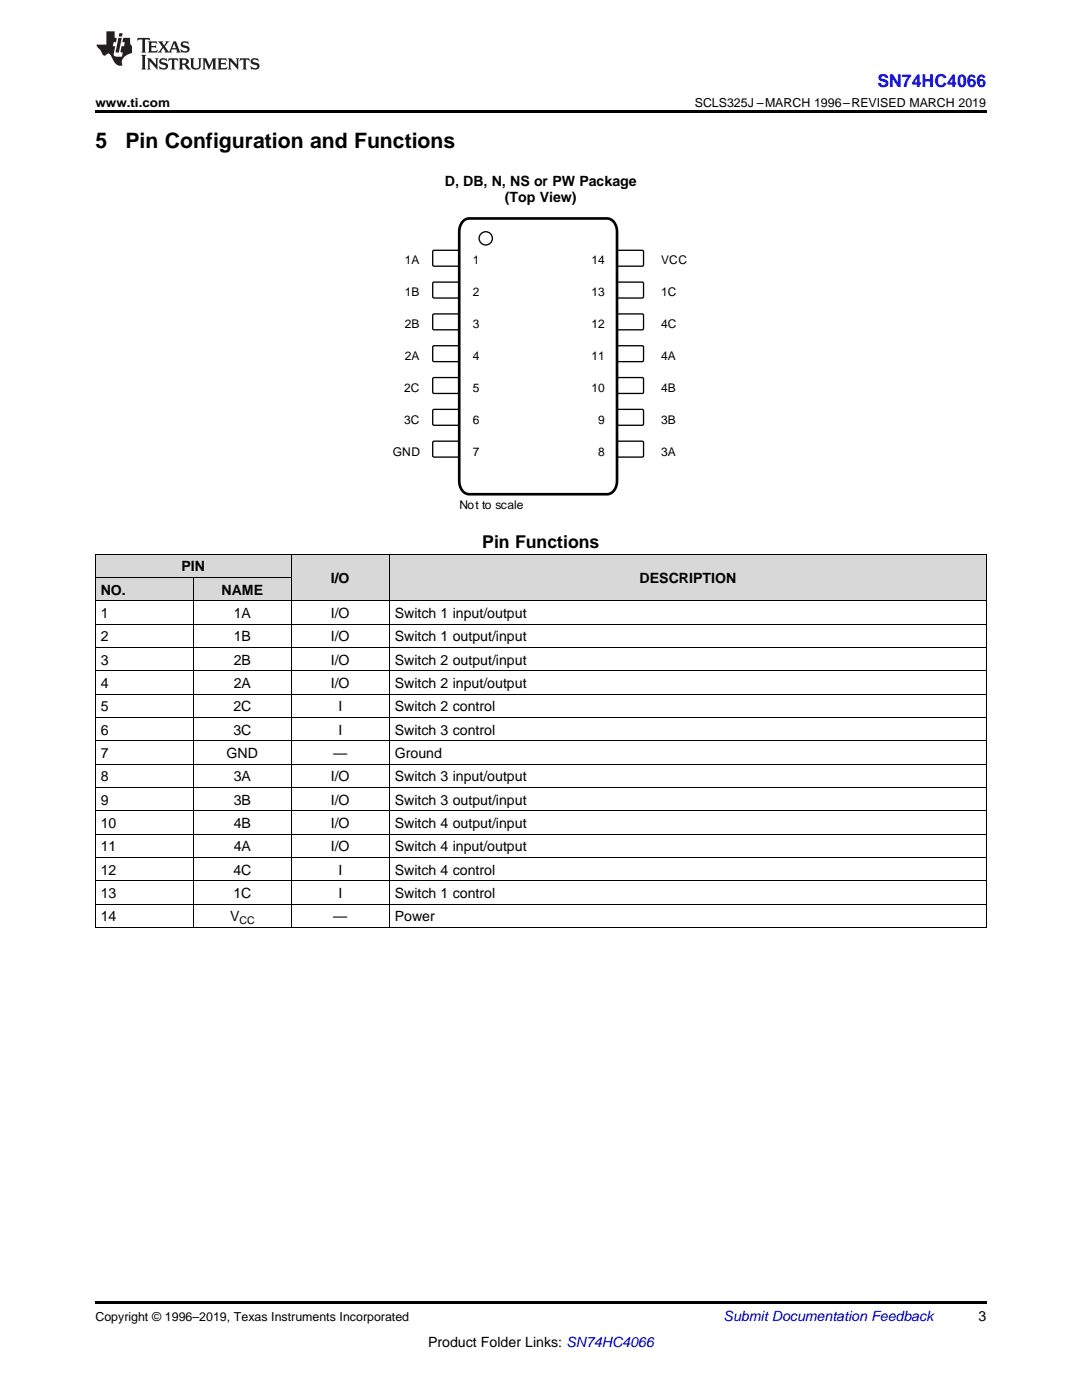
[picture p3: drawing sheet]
<svg xmlns="http://www.w3.org/2000/svg" width="216mm" height="279mm" viewBox="0 0 216 279" stroke-linecap="round" stroke-linejoin="round" font-family="sans-serif">
<g fill="#d8d8d8">
<path d="M58.1 110.6h19.6v9.3h-19.6z"/>
<path d="M77.7 110.6h119.1v9.3h-119.1z"/>
<path d="M19 115.3h19.6v4.6h-19.6z"/>
<path d="M38.6 115.3h19.5v4.6h-19.5z"/>
<path d="M19 110.6h19.6v4.7h-19.6z"/>
<path d="M38.6 110.6h19.5v4.7h-19.5z"/>
</g>
<path d="M19 185.1h.2zM58 185.1h.1zM77.6 185.1h.1zM196.7 185.1h.1zM19 259.7h177.8v.5h-177.8z" fill="#000"/>
<g fill="none" stroke="#000" stroke-width=".2">
<path d="M19 110.6h177.8v74.5M19 119.9h177.8M19 115.2h39.1M19.1 110.6v74.5M38.5 115.3v69.8M58.1 110.6v74.5M77.7 110.6v74.5M19 138.5h177.8M19 133.9h177.8M19 129.2h177.8M19 124.5h177.8M19 157.1h177.8"/>
<path d="M19 152.5h177.8M19 147.8h177.8M19 143.2h177.8M19 175.8h177.8M19 171.1h177.8M19 166.5h177.8M19 161.8h177.8M19 185.1h177.8M19 180.4h177.8"/>
</g>
<path d="M86.5 50h5l.1 .2v2.8l-.2 .1h-4.9l-.2-.2v-2.7z" fill-rule="evenodd" fill="#fff"/>
<path d="M86.5 50h5l.1 .2v2.8l-.2 .1h-4.9l-.2-.2v-2.7z" fill="none" stroke="#000" stroke-width=".26"/>
<path d="M123.2 50.1l.2-.2 4.9 .1 .1 .2v2.8l-.3 .1h-4.8l-.2-.2z" fill-rule="evenodd" fill="#fff"/>
<path d="M123.2 50.1l.2-.2 4.9 .1 .1 .2v2.8l-.3 .1h-4.8l-.2-.2z" fill="none" stroke="#000" stroke-width=".26"/>
<path d="M86.5 56.3h5l.1 .3v2.7l-.2 .2-4.9-.1-.2-.2v-2.6z" fill-rule="evenodd" fill="#fff"/>
<path d="M86.5 56.3h5l.1 .3v2.7l-.2 .2-4.9-.1-.2-.2v-2.6z" fill="none" stroke="#000" stroke-width=".26"/>
<path d="M123.2 56.4l.2-.1h4.9l.1 .3v2.7l-.3 .2-4.8-.1-.2-.2z" fill-rule="evenodd" fill="#fff"/>
<path d="M123.2 56.4l.2-.1h4.9l.1 .3v2.7l-.3 .2-4.8-.1-.2-.2z" fill="none" stroke="#000" stroke-width=".26"/>
<path d="M86.5 62.7h5l.1 .2v2.8l-.2 .1h-4.9l-.2-.2v-2.7z" fill-rule="evenodd" fill="#fff"/>
<path d="M86.5 62.7h5l.1 .2v2.8l-.2 .1h-4.9l-.2-.2v-2.7z" fill="none" stroke="#000" stroke-width=".26"/>
<path d="M123.2 62.8l.2-.2 4.9 .1 .1 .2v2.8l-.3 .1h-4.8l-.2-.2z" fill-rule="evenodd" fill="#fff"/>
<path d="M123.2 62.8l.2-.2 4.9 .1 .1 .2v2.8l-.3 .1h-4.8l-.2-.2z" fill="none" stroke="#000" stroke-width=".26"/>
<path d="M86.4 69.1l.2-.1h4.9l.1 .3v2.7l-.2 .2-4.9-.1-.2-.2z" fill-rule="evenodd" fill="#fff"/>
<path d="M86.4 69.1l.2-.1h4.9l.1 .3v2.7l-.2 .2-4.9-.1-.2-.2z" fill="none" stroke="#000" stroke-width=".26"/>
<path d="M123.2 69.1l.2-.1h4.9l.1 .3v2.7l-.3 .2-4.8-.1-.2-.2z" fill-rule="evenodd" fill="#fff"/>
<path d="M123.2 69.1l.2-.1h4.9l.1 .3v2.7l-.3 .2-4.8-.1-.2-.2z" fill="none" stroke="#000" stroke-width=".26"/>
<path d="M86.4 75.5l.2-.2 4.9 .1 .1 .2v2.8l-.2 .1h-4.9l-.2-.2z" fill-rule="evenodd" fill="#fff"/>
<path d="M86.4 75.5l.2-.2 4.9 .1 .1 .2v2.8l-.2 .1h-4.9l-.2-.2z" fill="none" stroke="#000" stroke-width=".26"/>
<path d="M123.2 75.5l.2-.2 4.9 .1 .1 .2v2.8l-.3 .1h-4.8l-.2-.2z" fill-rule="evenodd" fill="#fff"/>
<path d="M123.2 75.5l.2-.2 4.9 .1 .1 .2v2.8l-.3 .1h-4.8l-.2-.2z" fill="none" stroke="#000" stroke-width=".26"/>
<path d="M86.4 81.8l.2-.1h4.9l.1 .3v2.7l-.2 .2-4.9-.1-.2-.2z" fill-rule="evenodd" fill="#fff"/>
<path d="M86.4 81.8l.2-.1h4.9l.1 .3v2.7l-.2 .2-4.9-.1-.2-.2z" fill="none" stroke="#000" stroke-width=".26"/>
<path d="M123.2 81.8l.2-.1h4.9l.1 .3v2.7l-.3 .2-4.8-.1-.2-.2z" fill-rule="evenodd" fill="#fff"/>
<path d="M123.2 81.8l.2-.1h4.9l.1 .3v2.7l-.3 .2-4.8-.1-.2-.2z" fill="none" stroke="#000" stroke-width=".26"/>
<path d="M86.4 88.2l.2-.2 4.9 .1 .1 .2v2.8l-.2 .1h-4.9l-.2-.2z" fill-rule="evenodd" fill="#fff"/>
<path d="M86.4 88.2l.2-.2 4.9 .1 .1 .2v2.8l-.2 .1h-4.9l-.2-.2z" fill="none" stroke="#000" stroke-width=".26"/>
<path d="M123.2 88.2l.2-.2 4.9 .1 .1 .2v2.8l-.3 .1h-4.8l-.2-.2z" fill-rule="evenodd" fill="#fff"/>
<g fill="none" stroke="#000" stroke-width=".26">
<path d="M123.2 88.2l.2-.2 4.9 .1 .1 .2v2.8l-.3 .1h-4.8l-.2-.2z"/>
<circle cx="96.9" cy="47.6" r="1.32"/>
</g>
<path d="M92.4 44.2l.7-.5 .5-.1h27.6a2.33 2.33 0 0 1 1.9 2.6v49.8a2.44 2.44 0 0 1-1.9 2.6h-27.6a2.33 2.33 0 0 1-2-2.6v-49.8a3.1 3.1 0 0 1 .8-2z" fill="none" stroke="#000" stroke-width=".53"/>
<path d="M19 22h177.8v.5h-177.8z" fill="#000"/>
<g fill="#231f20">
<path d="M27.5 7.6l-.1 .5 .4-.2h.6v.1v2.1l-.2 .4h1l-.3-.4v-2.1l.1-.1h.5l.5 .2-.2-.5zM29.5 8.3l.2 .3v1.5l-.2 .4h1.8l.2-.6a1.04 1.04 0 0 1-1.3 .2v-.7h.6l.3 .2v-.6l-.3 .2h-.6v-.6l.8-.1 .4 .3-.2-.5zM31.5 8.3l.9 1.1-.9 1.1h.8l-.2-.2 .5-.7 .4 .7-.2 .2h1.5l-.1-.2 .1-.4h.9l.1 .4-.2 .2h1l-.3-.3-.7-1.9h-.5l-.9 2-.8-1 .9-1h-.8l.1 .3-.3 .5-.4-.6 .2-.2zM34.7 8.6l.4 1h-.7zM36.3 8.4a.63 .63 0 0 0-.2 .7 .63 .63 0 0 0 .6 .4l.6 .2 .1 .2a.75 .75 0 0 1-.7 .4 .75 .75 0 0 1-.6-.5l.1 .7 .1-.1a1.11 1.11 0 0 0 1.5-.6 1.13 1.13 0 0 0-1.2-.8l-.1-.4a1.04 1.04 0 0 1 1.2 .2l-.2-.5-.1 .1-.5-.2zM28.2 10.9l.2 .4v2.2l-.2 .4h1l-.3-.4v-2.2l.3-.4zM29.3 11.6l.3 .4v1.5l-.3 .4h.8l-.2-.4v-1.3l1.5 1.7v-1.9l.2-.4h-.7l.2 .4v.9l-1.1-1.3zM32 11.8a.62 .62 0 0 0-.2 .7 .62 .62 0 0 0 .6 .4l.6 .1 .1 .3a.76 .76 0 0 1-.7 .3 .76 .76 0 0 1-.6-.4l.1 .7 .1-.1a1.11 1.11 0 0 0 1.5-.6 1.13 1.13 0 0 0-1.2-.8l-.1-.4a1.04 1.04 0 0 1 1.2 .2l-.2-.6-.1 .1-.5-.1zM33.7 11.6l-.2 .6a.61 .61 0 0 1 .8-.3v1.6l-.2 .4h.9l-.2-.4v-1.6a.63 .63 0 0 1 .8 .3l-.2-.6zM35.6 11.6l.3 .4v1.5l-.3 .4h1l-.2-.2v-.8l.5 .2a.76 .76 0 0 0 1.2 .7l-1-1a.58 .58 0 0 0 .6-.5 .58 .58 0 0 0-.5-.6zM36.4 11.9h.1a.45 .45 0 0 1 .5 .1 .45 .45 0 0 1 .1 .5l-.7 .2zM37.9 11.6l.2 .2a2.17 2.17 0 0 0 .3 1.9 .99 .99 0 0 0 1.6-.6v-1.1l.2-.4h-.7l.2 .2a1.92 1.92 0 0 1-.2 1.8 .6 .6 0 0 1-.9-.5v-1.1l.2-.4zM40.4 11.6l.2 .4v1.5l-.2 .4h.7l-.2-.4v-1.4l.8 1.8 .8-1.8v1.4l-.2 .4h.9l-.2-.4v-1.5l.2-.4h-.8l-.6 1.5-.6-1.5zM43.4 11.6l.2 .4v1.5l-.2 .4h1.8l.2-.6a1.04 1.04 0 0 1-1.3 .1v-.6h.5l.4 .2v-.6l-.4 .2h-.5v-.7h.8l.3 .3-.1-.6zM45.5 11.6l.2 .4v1.5l-.2 .4h.7l-.2-.4v-1.3l1.5 1.7v-1.9l.2-.4h-.7l.2 .4v.9l-1.1-1.3zM47.9 11.6l-.1 .6a.61 .61 0 0 1 .8-.3v1.6l-.3 .4h1l-.3-.4 .1-1.6a.63 .63 0 0 1 .7 .3l-.1-.6zM50.2 11.8a.62 .62 0 0 0-.2 .7 .62 .62 0 0 0 .6 .4l.6 .1 .2 .3a.76 .76 0 0 1-.8 .3 .76 .76 0 0 1-.6-.4l.1 .7 .2-.1a1.11 1.11 0 0 0 1.5-.6 1.13 1.13 0 0 0-1.3-.8l-.1-.4a1.04 1.04 0 0 1 1.2 .2l-.1-.6-.2 .1-.5-.1z"/>
<path d="M21.2 6.3v2.6h-1.9l.1 .4 .7 .9a.91 .91 0 0 0 1 .8 .56 .56 0 0 1 .5-.3 .56 .56 0 0 1 .5 .3l.4 .8a1.53 1.53 0 0 0 1.9 1.2 1.54 1.54 0 0 1 1-2.1l.9-.3v-1.4a1.52 1.52 0 0 1-.3-1.6h-1.4l-.2 .8h.5l-.2 .8h-.4l-.2 1v.2l.4 .1-.2 .8a1.93 1.93 0 0 1-1.6-.3l.3-1.8h-.5l.2-.8h.4l.2-.8h-.4v-1.3zM23.6 7.6l-.6 2.9h.7l.6-2.9zM23.8 6.6l-.1 .7h.6l.2-.7z"/>
</g>
<g font-size="4.2">
<text x="19" y="29.6">5</text>
<text x="25" y="29.6">Pin Configuration and Functions</text>
</g>
<text font-size="3.5" fill="#00f" x="175.1" y="17.3">SN74HC4066</text>
<text font-size="3.5" x="96.2" y="109.4">Pin Functions</text>
<g font-size="2.8">
<text x="88.8" y="37">D, DB, N, NS or PW Package</text>
<text x="100.8" y="40.2">(Top View)</text>
<text x="20.1" y="118.7">NO.</text>
<text x="36.2" y="114">PIN</text>
<text x="44.2" y="118.7">NAME</text>
<text x="66" y="116.3">I/O</text>
<text x="127.6" y="116.3">DESCRIPTION</text>
<text x="20.1" y="123.3">1</text>
<text x="46.6" y="123.3">1A</text>
<text x="66" y="123.3">I/O</text>
<text x="78.8" y="123.3">Switch 1 input/output</text>
<text x="20.1" y="128">2</text>
<text x="46.6" y="128">1B</text>
<text x="66" y="128">I/O</text>
<text x="78.8" y="128">Switch 1 output/input</text>
<text x="20.1" y="132.6">3</text>
<text x="20.1" y="137.3">4</text>
<text x="46.6" y="132.6">2B</text>
<text x="46.6" y="137.3">2A</text>
<text x="66" y="132.6">I/O</text>
<text x="66" y="137.3">I/O</text>
<text x="78.8" y="132.6">Switch 2 output/input</text>
<text x="78.8" y="137.3">Switch 2 input/output</text>
<text x="20.1" y="142">5</text>
<text x="46.6" y="142">2C</text>
<text x="67.5" y="142">I</text>
<text x="78.8" y="142">Switch 2 control</text>
<text x="20.1" y="146.6">6</text>
<text x="46.6" y="146.6">3C</text>
<text x="67.5" y="146.6">I</text>
<text x="78.8" y="146.6">Switch 3 control</text>
<text x="20.1" y="151.3">7</text>
<text x="20.1" y="155.9">8</text>
<text x="45.2" y="151.3">GND</text>
<text x="46.6" y="155.9">3A</text>
<text x="66" y="155.9">I/O</text>
<text x="66.5" y="151.3">—</text>
<text x="78.8" y="151.3">Ground</text>
<text x="78.8" y="155.9">Switch 3 input/output</text>
<text x="20.1" y="160.6">9</text>
<text x="46.6" y="160.6">3B</text>
<text x="66" y="160.6">I/O</text>
<text x="78.8" y="160.6">Switch 3 output/input</text>
<text x="20.1" y="165.2">10</text>
<text x="46.6" y="165.2">4B</text>
<text x="66" y="165.2">I/O</text>
<text x="78.8" y="165.2">Switch 4 output/input</text>
<text x="20.1" y="169.9">11</text>
<text x="46.6" y="169.9">4A</text>
<text x="66" y="169.9">I/O</text>
<text x="78.8" y="169.9">Switch 4 input/output</text>
<text x="20.1" y="174.6">12</text>
<text x="20.1" y="179.2">13</text>
<text x="46.6" y="174.6">4C</text>
<text x="46.6" y="179.2">1C</text>
<text x="67.5" y="174.6">I</text>
<text x="67.5" y="179.2">I</text>
<text x="78.8" y="174.6">Switch 4 control</text>
<text x="78.8" y="179.2">Switch 1 control</text>
<text x="20.1" y="183.9">14</text>
<text x="45.9" y="183.9">V</text>
<text x="66.5" y="183.9">—</text>
<text x="78.8" y="183.9">Power</text>
<text x="195.3" y="263.6">3</text>
<text x="85.4" y="268.9">Product Folder Links: SN74HC4066</text>
</g>
<text font-size="2.8" fill="#0000c8" x="144.4" y="263.6">Submit Documentation Feedback</text>
<g font-size="2.5">
<text x="19" y="21.4">www.ti.com</text>
<text x="138.6" y="21.4">SCLS325J –MARCH 1996–REVISED MARCH 2019</text>
<text x="19" y="263.6">Copyright © 1996–2019, Texas Instruments Incorporated</text>
</g>
<g font-size="2.4">
<text x="80.8" y="52.6">1A</text>
<text x="94.4" y="52.6">1</text>
<text x="118" y="52.6">14</text>
<text x="132" y="52.6">VCC</text>
<text x="80.8" y="59">1B</text>
<text x="94.4" y="59">2</text>
<text x="118" y="59">13</text>
<text x="132" y="59">1C</text>
<text x="80.8" y="65.4">2B</text>
<text x="94.4" y="65.4">3</text>
<text x="118" y="65.4">12</text>
<text x="132" y="65.4">4C</text>
<text x="80.8" y="71.8">2A</text>
<text x="94.4" y="71.8">4</text>
<text x="118" y="71.8">11</text>
<text x="132" y="71.8">4A</text>
<text x="80.7" y="78.2">2C</text>
<text x="94.4" y="78.2">5</text>
<text x="118" y="78.2">10</text>
<text x="132" y="78.2">4B</text>
<text x="80.7" y="84.5">3C</text>
<text x="94.4" y="84.5">6</text>
<text x="119.3" y="84.5">9</text>
<text x="132" y="84.5">3B</text>
<text x="78.4" y="90.9">GND</text>
<text x="94.4" y="90.9">7</text>
<text x="119.3" y="90.9">8</text>
<text x="132" y="90.9">3A</text>
<text x="91.7" y="101.5">Not to scale</text>
</g>
<text font-size="2.1" x="47.8" y="184.4">CC</text>
</svg>
